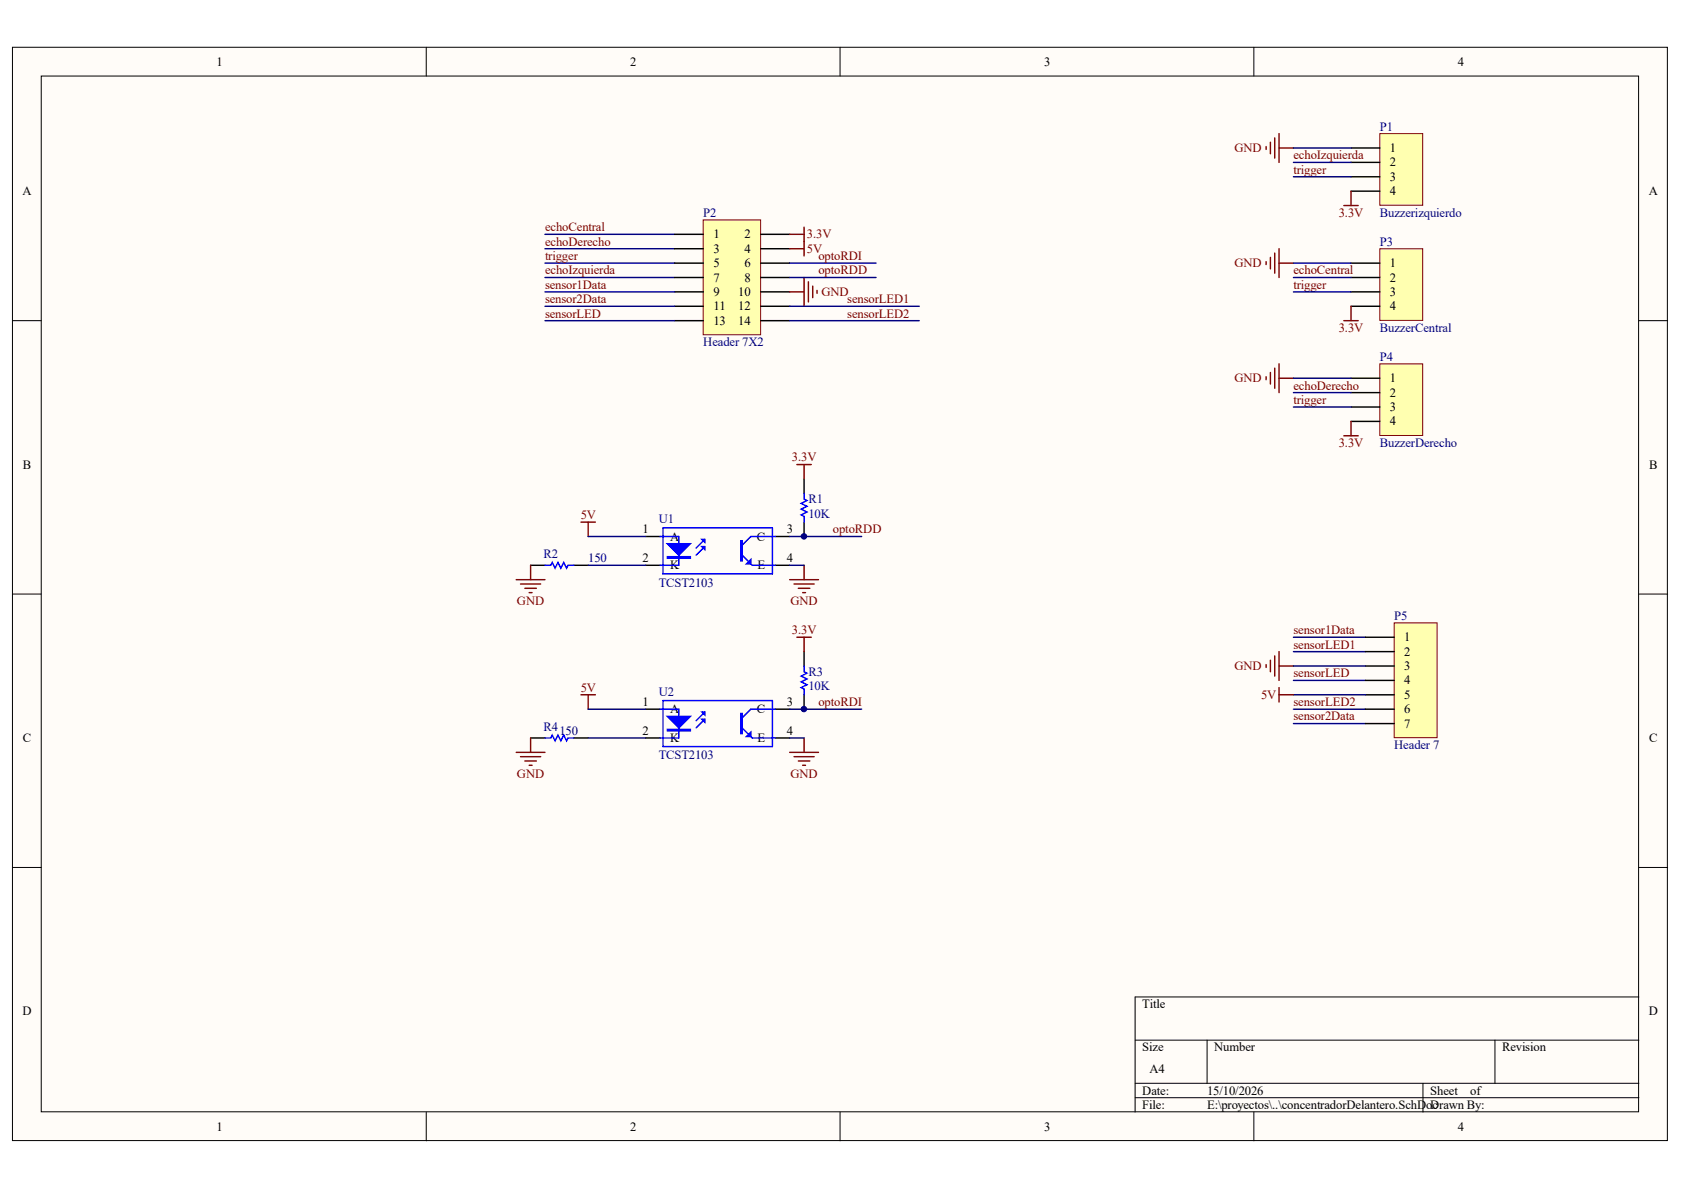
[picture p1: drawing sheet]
<svg xmlns="http://www.w3.org/2000/svg" width="297mm" height="210mm" viewBox="0 0 297 210" stroke-linecap="round" stroke-linejoin="round" font-family="sans-serif">
<g fill="#fffcf8" stroke="#000" stroke-width=".18">
<path d="M2.2 8.3h291.9v192.9h-291.9z"/>
<path d="M7.3 13.4h281.7v182.7h-281.7z"/>
</g>
<g fill="none" stroke="#000" stroke-width=".18">
<path d="M75.2 8.3v5.1M148.2 8.3v5.1M221.2 8.3v5.1M2.2 56.6h5.1M289.1 56.6h5.1M2.2 104.8h5.1M289.1 104.8h5.1M2.2 153h5.1M289.1 153h5.1M289.1 175.9h-88.9v20.3M75.2 196.2v5M148.2 196.2v5"/>
<path d="M200.2 183.5h88.9M200.2 191.1h88.9M200.2 193.6h88.9M212.9 183.5v7.6M221.2 196.2v5M251 191.1v5.1M263.7 183.5v7.6"/>
</g>
<path d="M96.1 41.3h22.9M96.1 43.9h22.9M96.1 46.4h22.9M96.1 48.9h22.9" fill="none" stroke="#000080" stroke-width=".25"/>
<path d="M124 38.8h10.2v20.3h-10.2z" fill="#ffffb0" stroke="#800000" stroke-width=".18"/>
<g fill="none" stroke="#000" stroke-width=".25">
<path d="M119 41.3h5.1M119 43.9h5.1M119 46.4h5.1M119 48.9h5.1M119 51.5h5.1M119 54h5.1M119 56.6h5.1M134.2 41.3h5.1M134.2 43.9h5.1M134.2 46.4h5.1M134.2 48.9h5.1M134.2 51.5h5.1"/>
<path d="M134.2 54h5.1M134.2 56.6h5.1M93.6 99.7h2.5M101.2 99.7h2.5M113.9 94.6h2.5M113.9 99.7h2.5M136.8 94.6h2.5M136.8 99.7h2.5M141.8 84.5v2.5M141.8 92.1v2.5M141.8 114.9v2.6M93.6 130.2h2.5"/>
<path d="M101.2 130.2h2.5M113.9 125.1h2.5M113.9 130.2h2.5M136.8 125.1h2.5M136.8 130.2h2.5M141.8 122.6v2.5"/>
</g>
<g fill="none" stroke="#800000" stroke-width=".25">
<path d="M139.3 51.5h2.5M139.3 41.3h2.5M139.3 43.9h2.5M141.8 40.1v5M141.8 48.9v5.1M142.6 49.7v3.6M143.4 50.5v2M144.1 51.2v.5M93.6 99.7v2.5M102.5 92.1h2.5M103.7 92.1v2.5M140.6 81.9h2.5"/>
<path d="M141.8 81.9v2.6M141.8 99.7v2.5M91.1 102.2h5M91.8 103h3.6M92.6 103.8h2M93.3 104.5h.5M139.3 102.2h5.1M140.1 103h3.5M140.6 112.4h2.5M140.8 103.8h2M141.6 104.5h.5M141.8 112.4v2.5"/>
<path d="M91.1 132.7h5M91.8 133.5h3.6M92.6 134.2h2M93.3 135h.5M93.6 130.2v2.5M102.5 122.6h2.5M103.7 122.6v2.5M139.3 132.7h5.1M140.1 133.5h3.5M140.8 134.2h2M141.6 135h.5M141.8 130.2v2.5"/>
</g>
<path d="M139.3 46.4h15.2M139.3 48.9h15.2M103.7 99.7h10.2M103.7 94.6h10.2M139.3 99.7h2.5M139.3 94.6h12.7M103.7 130.2h10.2M103.7 125.1h10.2M139.3 130.2h2.5M139.3 125.1h12.7" fill="none" stroke="#000080" stroke-width=".25"/>
<g fill="none" stroke="#00f" stroke-width=".25">
<path d="M96.1 99.7h1l.3-.5 .5 1 .5-1 .5 1 .5-1 .5 1 .3-.5h1M116.4 94.6h3.3v5.1h-3.3M117 93.1h19.2v8.1h-19.2zM124.3 96.4l-1.5 1.5M124.3 95.1l-1.5 1.6M130.9 97.9l1.8 1.8h4.1M136.8 94.6h-4.4l-1.5 1.6M141.8 87v1l.5 .3-1 .5 1 .5-1 .5 1 .5-1 .5 .5 .3v1M141.8 117.5v1l.5 .2-1 .6 1 .5-1 .5 1 .5-1 .5 .5 .2v1.1M96.1 130.2h1l.3-.5 .5 1 .5-1 .5 1 .5-1 .5 1 .3-.5h1M116.4 125.1h3.3v5.1h-3.3M117 123.6h19.2v8.1h-19.2z"/>
<path d="M124.3 126.9l-1.5 1.5M124.3 125.6l-1.5 1.5M130.9 128.4l1.8 1.8h4.1M136.8 125.1h-4.4l-1.5 1.5"/>
</g>
<g fill="#00f" stroke="#00f" stroke-width=".25">
<path d="M117.7 95.9h4.1l-2.1 2z"/>
<path d="M123.8 95.1h.5v.6z"/>
<path d="M123.8 96.4h.5v.5z"/>
<path d="M131.7 99.5l.7-.8v.8z"/>
<path d="M117.7 126.4h4.1l-2.1 2z"/>
<path d="M123.8 125.6h.5v.5z"/>
<path d="M123.8 126.9h.5v.5z"/>
<path d="M131.7 129.9l.7-.7v.7z"/>
<path d="M117.7 98.2h4.1v.2h-4.1z" fill-rule="evenodd"/>
<path d="M130.7 95.4h.2v3.5h-.2z" fill-rule="evenodd"/>
<path d="M117.7 128.6h4.1v.3h-4.1z" fill-rule="evenodd"/>
<path d="M130.7 125.9h.2v3.5h-.2z" fill-rule="evenodd"/>
</g>
<path d="M243.4 23.6h7.5v12.6h-7.5z" fill="#ffffb0" stroke="#800000" stroke-width=".18"/>
<path d="M238.3 26.1h5.1M238.3 28.6h5.1M238.3 31.2h5.1M238.3 33.7h5.1" fill="none" stroke="#000" stroke-width=".25"/>
<path d="M243.4 43.9h7.5v12.6h-7.5z" fill="#ffffb0" stroke="#800000" stroke-width=".18"/>
<path d="M238.3 46.4h5.1M238.3 48.9h5.1M238.3 51.5h5.1M238.3 54h5.1" fill="none" stroke="#000" stroke-width=".25"/>
<path d="M243.4 64.2h7.5v12.6h-7.5z" fill="#ffffb0" stroke="#800000" stroke-width=".18"/>
<path d="M238.3 66.7h5.1M238.3 69.3h5.1M238.3 71.8h5.1M238.3 74.3h5.1" fill="none" stroke="#000" stroke-width=".25"/>
<g fill="none" stroke="#800000" stroke-width=".25">
<path d="M223.3 25.9v.5M224.1 25.1v2M224.8 24.3v3.6M225.6 23.6v5M225.6 26.1h2.5M237 36.3h2.6M238.3 33.7v2.6M223.3 46.2v.5M224.1 45.4v2M224.8 44.6v3.6M225.6 43.9v5M225.6 46.4h2.5"/>
<path d="M237 56.6h2.6M238.3 54v2.6M223.3 66.5v.5M224.1 65.7v2M224.8 64.9v3.6M225.6 64.2v5.1M225.6 66.7h2.5M237 76.9h2.6M238.3 74.3v2.6"/>
</g>
<g fill="none" stroke="#000080" stroke-width=".25">
<path d="M228.1 26.1h10.2M228.1 31.2h10.2M228.1 28.6h10.2M96.1 51.5h22.9M96.1 56.6h22.9M96.1 54h22.9M139.3 56.6h22.8M139.3 54h22.8M228.1 46.4h10.2M228.1 51.5h10.2M228.1 48.9h10.2M228.1 66.7h10.2"/>
<path d="M228.1 71.8h10.2M228.1 69.3h10.2M228.1 114.9h12.7M228.1 112.4h12.7M228.1 120h12.7M228.1 125.1h12.7M228.1 127.6h12.7"/>
</g>
<path d="M245.9 109.9h7.6v20.2h-7.6z" fill="#ffffb0" stroke="#800000" stroke-width=".18"/>
<path d="M240.8 112.4h5.1M240.8 114.9h5.1M240.8 117.5h5.1M240.8 120h5.1M240.8 122.6h5.1M240.8 125.1h5.1M240.8 127.6h5.1" fill="none" stroke="#000" stroke-width=".25"/>
<path d="M223.3 117.2v.5M224.1 116.5v2M224.8 115.7v3.6M225.6 114.9v5.1M225.6 117.5h2.5M225.6 121.3v2.5M225.6 122.6h2.5" fill="none" stroke="#800000" stroke-width=".25"/>
<path d="M228.1 117.5h12.7M228.1 122.6h12.7" fill="none" stroke="#000080" stroke-width=".25"/>
<g fill="#000080" stroke="#000080" stroke-width=".18">
<circle cx="141.8" cy="125.1" r=".48"/>
<circle cx="141.8" cy="94.6" r=".48"/>
</g>
<g font-size="2.2">
<text x="38.2" y="11.6">1</text>
<text x="111.2" y="11.6">2</text>
<text x="184.2" y="11.6">3</text>
<text x="257.1" y="11.6">4</text>
<text x="245.2" y="26.8">1</text>
<text x="245.2" y="29.4">2</text>
<text x="3.9" y="34.4">A</text>
<text x="245.2" y="31.9">3</text>
<text x="245.2" y="34.4">4</text>
<text x="290.8" y="34.4">A</text>
<text x="125.8" y="42.1">1</text>
<text x="125.8" y="44.6">3</text>
<text x="125.8" y="47.1">5</text>
<text x="131.3" y="42.1">2</text>
<text x="131.3" y="44.6">4</text>
<text x="131.3" y="47.1">6</text>
<text x="245.2" y="47.1">1</text>
<text x="125.8" y="49.7">7</text>
<text x="125.8" y="52.2">9</text>
<text x="130.2" y="52.2">10</text>
<text x="131.3" y="49.7">8</text>
<text x="245.2" y="49.7">2</text>
<text x="245.2" y="52.2">3</text>
<text x="125.8" y="54.7">11</text>
<text x="125.8" y="57.3">13</text>
<text x="130.2" y="54.7">12</text>
<text x="130.2" y="57.3">14</text>
<text x="245.2" y="54.7">4</text>
<text x="245.2" y="67.4">1</text>
<text x="245.2" y="70">2</text>
<text x="245.2" y="72.5">3</text>
<text x="245.2" y="75.1">4</text>
<text x="4" y="82.7">B</text>
<text x="290.9" y="82.7">B</text>
<text x="113.3" y="94.1">1</text>
<text x="118.2" y="95.4">A</text>
<text x="133.5" y="95.4">C</text>
<text x="138.8" y="94.1">3</text>
<text x="113.3" y="99.2">2</text>
<text x="118.2" y="100.4">K</text>
<text x="133.6" y="100.4">E</text>
<text x="138.8" y="99.2">4</text>
<text x="247.7" y="113.1">1</text>
<text x="247.7" y="115.7">2</text>
<text x="247.7" y="118.2">3</text>
<text x="113.3" y="124.5">1</text>
<text x="118.2" y="125.8">A</text>
<text x="133.5" y="125.8">C</text>
<text x="138.8" y="124.5">3</text>
<text x="247.7" y="120.7">4</text>
<text x="247.7" y="123.3">5</text>
<text x="247.7" y="125.8">6</text>
<text x="4" y="130.9">C</text>
<text x="113.3" y="129.6">2</text>
<text x="118.2" y="130.9">K</text>
<text x="133.6" y="130.9">E</text>
<text x="138.8" y="129.6">4</text>
<text x="247.7" y="128.4">7</text>
<text x="290.9" y="130.9">C</text>
<text x="3.9" y="179.1">D</text>
<text x="201.5" y="177.8">Title</text>
<text x="290.8" y="179.1">D</text>
<text x="201.5" y="185.5">Size</text>
<text x="214.2" y="185.5">Number</text>
<text x="265" y="185.5">Revision</text>
<text x="202.8" y="189.3">A4</text>
<text x="201.5" y="193.1">Date:</text>
<text x="201.5" y="195.6">File:</text>
<text x="212.9" y="193.1">15/10/2026</text>
<text x="212.9" y="195.6">E:\proyectos\..\concentradorDelantero.SchDoDrawn By:</text>
<text x="252.3" y="193.1">Sheet</text>
<text x="252.7" y="195.6">c</text>
<text x="259.3" y="193.1">of</text>
<text x="38.2" y="199.4">1</text>
<text x="111.2" y="199.4">2</text>
<text x="184.2" y="199.4">3</text>
<text x="257.1" y="199.4">4</text>
</g>
<g font-size="2.2" fill="#000080">
<text x="243.4" y="23">P1</text>
<text x="124.1" y="38.2">P2</text>
<text x="243.4" y="38.2">Buzzerizquierdo</text>
<text x="243.4" y="43.3">P3</text>
<text x="243.4" y="58.6">BuzzerCentral</text>
<text x="124.1" y="61.1">Header 7X2</text>
<text x="243.4" y="63.6">P4</text>
<text x="243.4" y="78.9">BuzzerDerecho</text>
<text x="142.6" y="88.8">R1</text>
<text x="116.2" y="92.3">U1</text>
<text x="142.6" y="91.3">10K</text>
<text x="95.9" y="98.4">R2</text>
<text x="103.7" y="99.2">150</text>
<text x="116.2" y="103.5">TCST2103</text>
<text x="245.9" y="109.3">P5</text>
<text x="142.6" y="119.2">R3</text>
<text x="116.2" y="122.8">U2</text>
<text x="142.6" y="121.8">10K</text>
<text x="95.9" y="128.9">R4</text>
<text x="98.7" y="129.6">150</text>
<text x="116.2" y="133.9">TCST2103</text>
<text x="245.9" y="132.2">Header 7</text>
</g>
<g font-size="2.2" fill="#800000">
<text x="217.7" y="26.8">GND</text>
<text x="228.1" y="28.1">echoIzquierda</text>
<text x="228.1" y="30.6">trigger</text>
<text x="96.1" y="40.8">echoCentral</text>
<text x="236.1" y="38.2">3.3V</text>
<text x="96.1" y="45.9">trigger</text>
<text x="96.1" y="43.3">echoDerecho</text>
<text x="142.3" y="42.1">3.3V</text>
<text x="142.3" y="44.6">5V</text>
<text x="144.4" y="45.9">optoRDI</text>
<text x="217.7" y="47.1">GND</text>
<text x="96.1" y="48.4">echoIzquierda</text>
<text x="96.1" y="53.5">sensor2Data</text>
<text x="96.1" y="50.9">sensor1Data</text>
<text x="144.4" y="48.4">optoRDD</text>
<text x="144.9" y="52.2">GND</text>
<text x="149.4" y="53.5">sensorLED1</text>
<text x="228.1" y="50.9">trigger</text>
<text x="228.1" y="48.4">echoCentral</text>
<text x="96.1" y="56">sensorLED</text>
<text x="149.4" y="56">sensorLED2</text>
<text x="236.1" y="58.6">3.3V</text>
<text x="217.7" y="67.4">GND</text>
<text x="228.1" y="71.2">trigger</text>
<text x="228.1" y="68.7">echoDerecho</text>
<text x="139.7" y="81.4">3.3V</text>
<text x="236.1" y="78.9">3.3V</text>
<text x="102.4" y="91.5">5V</text>
<text x="146.9" y="94.1">optoRDD</text>
<text x="91.2" y="106.8">GND</text>
<text x="139.4" y="106.8">GND</text>
<text x="139.7" y="111.9">3.3V</text>
<text x="228.1" y="111.9">sensor1Data</text>
<text x="217.7" y="118.2">GND</text>
<text x="228.1" y="119.5">sensorLED</text>
<text x="228.1" y="114.4">sensorLED1</text>
<text x="102.4" y="122">5V</text>
<text x="144.4" y="124.5">optoRDI</text>
<text x="222.4" y="123.3">5V</text>
<text x="228.1" y="124.5">sensorLED2</text>
<text x="228.1" y="127.1">sensor2Data</text>
<text x="91.2" y="137.2">GND</text>
<text x="139.4" y="137.2">GND</text>
</g>
</svg>
